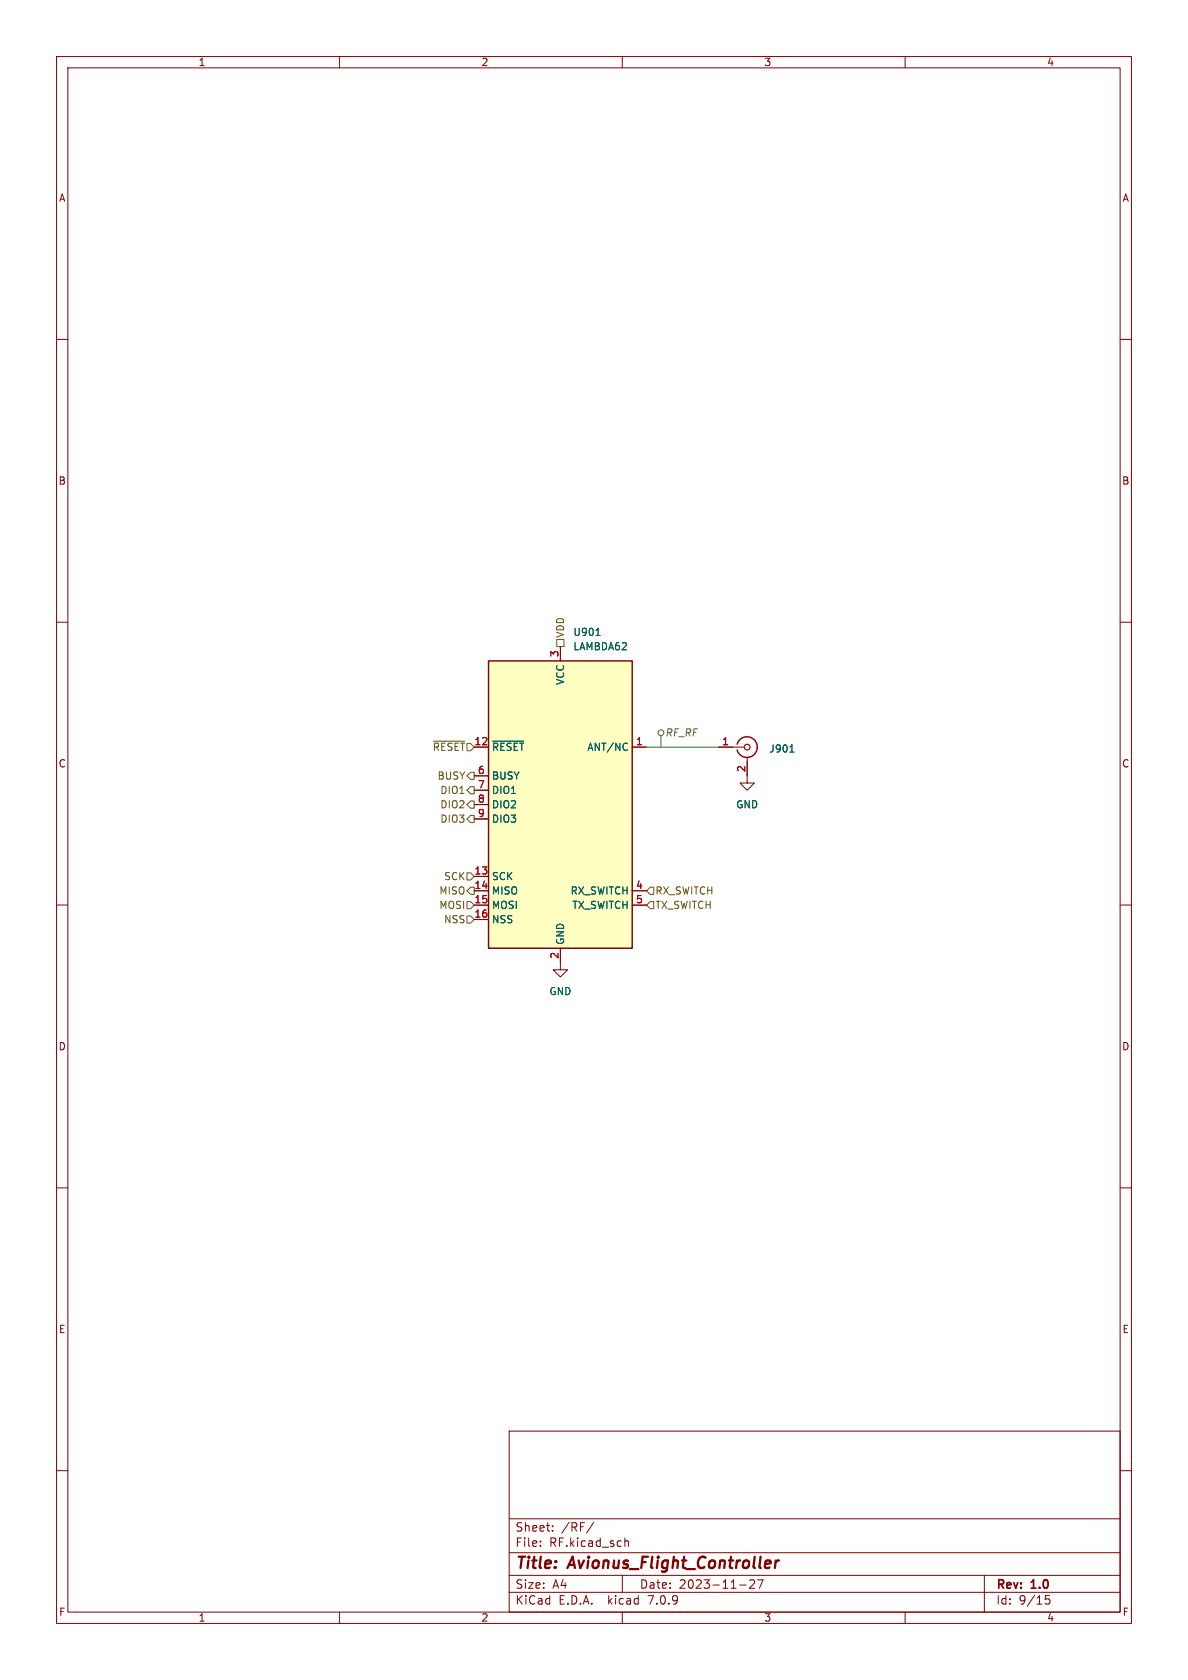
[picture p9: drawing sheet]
<svg xmlns="http://www.w3.org/2000/svg" width="210mm" height="297mm" viewBox="0 0 210 297" stroke-linecap="round" stroke-linejoin="round" font-family="sans-serif">
<g fill="none" stroke="#840000" stroke-width=".18">
<path d="M10 10h190v277h-190zM12 12h186v273h-186zM60 10v2M110 10v2M160 10v2M10 60h2M198 60h2M10 110h2M99.1 114.3v2.5M198 110h2M83.8 132.1h2.6M83.8 137.2h2.6"/>
<path d="M83.8 139.7h2.6M111.8 132.1h2.5M127 132.1h4.6M132.1 133.9v4.5h1.2l-1.2 1.3-1.3-1.3h1.3M10 160h2M83.8 154.9h2.6M83.8 157.5h2.6M83.8 142.2h2.6M83.8 144.8h2.6M111.8 157.5h2.5M198 160h2M83.8 160h2.6"/>
<path d="M83.8 162.6h2.6M99.1 167.6v3.9h1.2l-1.2 1.2-1.3-1.2h1.3M111.8 160h2.5M10 210h2M198 210h2M10 260h2M90 253h108v32h-108zM198 260h2M90 278.5h108M90 274.5h108M90 268.5h108M95.5 273.2v.2"/>
<path d="M95.5 272.5v.1M97.7 270.5v.2M97.7 269.8v.1M105 269.1l-1.3 1.9M110 278.5v3M110.5 271.9v1.5M110.5 272.5l.2-.1 .3 .1 .1 .9M133.3 279.4v.5l-.8 .9h.9M134.9 279.3l-.6 1.5M174 278.5v6.5M60 285v2M90 281.5h108"/>
<path d="M110 285v2M130.8 280.2h1.1M160 285v2M185.5 282.1h-.7v.7l.2-.1h.5l.1 .2-.1 .5-.2 .2-.5-.2"/>
</g>
<path d="M137.1 275.9l-.1 1.3M137.7 275.9l-.4 .1-.2 .3" fill="none" stroke="#840000" stroke-width=".4"/>
<path d="M86.4 116.8h25.4v50.8h-25.4zM130.3 131.6a1.81 1.81 0 0 1 2.8-1 1.81 1.81 0 0 1 0 3 1.81 1.81 0 0 1-2.8-1" fill="none" stroke="#840000" stroke-width=".25"/>
<circle cx="132.1" cy="132.1" r=".51" fill="none" stroke="#840000" stroke-width=".2"/>
<path d="M105.4 112.3h.7M87.1 131h5.5M110.8 131.5h.1M110.9 132.5l-.1 .1M139.6 133h.8" fill="none" stroke="#006464" stroke-width=".18"/>
<path d="M86.4 116.8h25.4v50.8h-25.4z" fill="#ffffc2" stroke="#ffffc2" stroke-width=".18"/>
<g fill="none" stroke="#484848" stroke-width=".18">
<path d="M116.8 130v2.1"/>
<circle cx="116.8" cy="129.5" r=".51"/>
</g>
<path d="M98.4 113h1.3v1.3h-1.3zM76.6 131h5.5M83.2 139.1h.6v1.2h-.6l-.7-.6zM83.2 136.5h.6v1.3h-.6l-.7-.6zM82.5 159.4h.7l.6 .6-.6 .7h-.7zM82.5 154.3h.7l.6 .6-.6 .7h-.7zM83.2 156.8h.6v1.3h-.6l-.7-.6zM83.2 141.6h.6v1.3h-.6l-.7-.7zM83.2 144.1h.6v1.3h-.6l-.7-.6zM114.9 159.4h.7v1.3h-.7l-.6-.7zM114.9 156.8h.7v1.3h-.7l-.6-.6zM82.5 161.9h.7l.6 .7-.6 .6h-.7z" fill="none" stroke="#725600" stroke-width=".18"/>
<path d="M114.3 132.1h12.7" fill="none" stroke="#009600" stroke-width=".18"/>
<g font-size="2.8" fill="#840000">
<text x="91" y="277.9">Title:</text>
<text x="100.7" y="277.9">Avionus_Flight_Controller</text>
</g>
<g font-size="2.1" fill="#840000">
<text x="91" y="273.7">File:</text>
<text x="91" y="271">Sheet:</text>
<text x="97.1" y="273.7">RF.kicad_sch</text>
<text x="99.2" y="271">/RF/</text>
<text x="91" y="281.1">Size:</text>
<text x="97.7" y="281.1">A4</text>
<text x="113" y="281.1">Date:</text>
<text x="120" y="281.1">2023-11-27</text>
<text x="176" y="281.3">Rev:</text>
<text x="182.4" y="281.3">1.0</text>
<text x="91" y="283.9">KiCad</text>
<text x="98.7" y="283.9">E.D.A.</text>
<text x="107.6" y="283.9">kicad</text>
<text x="114.9" y="283.9">7.0.9</text>
<text x="176" y="283.9">Id:</text>
<text x="180.1" y="283.9">9/15</text>
</g>
<g font-size="1.8" fill="#840000">
<text x="35" y="11.9">1</text>
<text x="85" y="11.9">2</text>
<text x="135" y="11.9">3</text>
<text x="185" y="11.9">4</text>
<text x="10.3" y="35.9">A</text>
<text x="198.4" y="35.9">A</text>
<text x="10.3" y="85.9">B</text>
<text x="198.3" y="85.9">B</text>
<text x="10.3" y="135.9">C</text>
<text x="198.3" y="135.9">C</text>
<text x="10.3" y="185.9">D</text>
<text x="198.3" y="185.9">D</text>
<text x="10.3" y="235.9">E</text>
<text x="198.3" y="235.9">E</text>
<text x="10.3" y="285.9">F</text>
<text x="35" y="286.9">1</text>
<text x="85" y="286.9">2</text>
<text x="135" y="286.9">3</text>
<text x="185" y="286.9">4</text>
<text x="198.4" y="285.9">F</text>
</g>
<g font-size="1.8" fill="#725600">
<text x="99.9" y="112.8" transform="rotate(-90 99.9 112.8)">VDD</text>
<text x="76.4" y="132.9">~{RESET}</text>
<text x="77.3" y="138">BUSY</text>
<text x="77.7" y="143.1">DIO2</text>
<text x="77.7" y="140.6">DIO1</text>
<text x="77.7" y="145.6">DIO3</text>
<text x="78.4" y="155.8">SCK</text>
<text x="77.6" y="160.9">MOSI</text>
<text x="77.6" y="158.3">MISO</text>
<text x="115.8" y="160.9">TX_SWITCH</text>
<text x="115.8" y="158.3">RX_SWITCH</text>
<text x="78.4" y="163.4">NSS</text>
</g>
<g font-size="1.8" fill="#006464">
<text x="101.3" y="112.6">U901</text>
<text x="101.3" y="115.2">LAMBDA62</text>
<text x="99.9" y="121.2" transform="rotate(-90 99.9 121.2)">VCC</text>
<text x="86.9" y="132.9">~{RESET}</text>
<text x="103.7" y="132.9">ANT/NC</text>
<text x="135.9" y="133.2">J901</text>
<text x="86.9" y="138">BUSY</text>
<text x="86.9" y="140.6">DIO1</text>
<text x="86.9" y="143.1">DIO2</text>
<text x="130" y="143.1">GND</text>
<text x="86.9" y="145.6">DIO3</text>
<text x="86.9" y="155.8">SCK</text>
<text x="86.9" y="158.3">MISO</text>
<text x="86.9" y="160.9">MOSI</text>
<text x="100.8" y="158.3">RX_SWITCH</text>
<text x="101.1" y="160.9">TX_SWITCH</text>
<text x="86.9" y="163.4">NSS</text>
<text x="99.9" y="167.1" transform="rotate(-90 99.9 167.1)">GND</text>
<text x="97" y="176.1">GND</text>
</g>
<g font-size="1.8" fill="#a90000">
<text x="98.8" y="116.3" transform="rotate(-90 98.8 116.3)">3</text>
<text x="83.8" y="131.8">12</text>
<text x="112.3" y="131.8">1</text>
<text x="127.6" y="131.8">1</text>
<text x="84.4" y="136.9">6</text>
<text x="131.8" y="136.6" transform="rotate(-90 131.8 136.6)">2</text>
<text x="84.4" y="139.4">7</text>
<text x="84.4" y="142">8</text>
<text x="84.4" y="144.5">9</text>
<text x="83.8" y="154.7">13</text>
<text x="83.8" y="157.2">14</text>
<text x="83.8" y="159.8">15</text>
<text x="112.3" y="157.2">4</text>
<text x="112.3" y="159.8">5</text>
<text x="83.8" y="162.3">16</text>
<text x="98.8" y="169.6" transform="rotate(-90 98.8 169.6)">2</text>
</g>
<text font-size="1.8" fill="#484848" x="117.5" y="130.4">RF_RF</text>
</svg>
